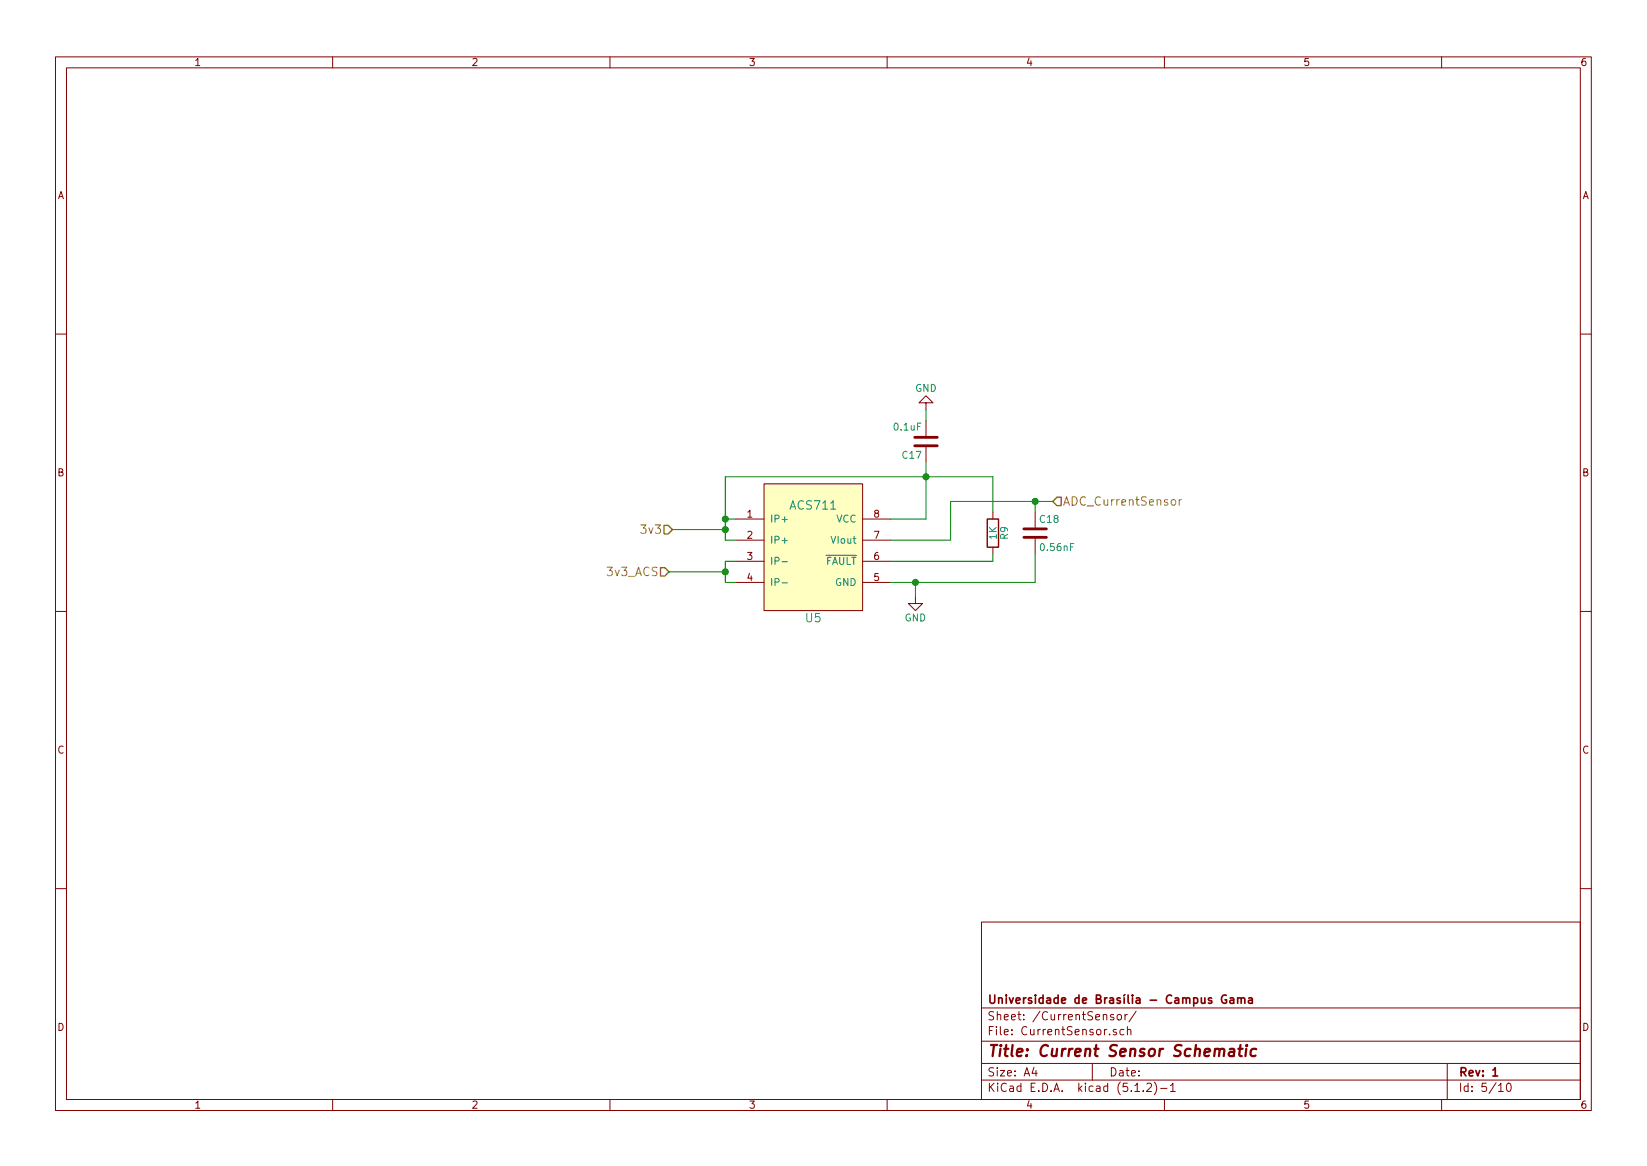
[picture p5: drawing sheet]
<svg xmlns="http://www.w3.org/2000/svg" width="297mm" height="210mm" viewBox="0 0 297 210" stroke-linecap="round" stroke-linejoin="round" font-family="sans-serif">
<g fill="none" stroke="#840000" stroke-width=".18">
<path d="M10 10.3h277v189.9h-277zM12 12.2h273v186.1h-273zM60 10.3v1.9M110 10.3v1.9M160 10.3v1.9M210 10.3v1.9M260 10.3v1.9M10 60.2h2M167 72.6h1.3l-1.3-1.2-1.3 1.2h1.3v1.3M167 75.8v2.8M285 60.2h2M132.7 93.6h5.1"/>
<path d="M132.7 97.4h5.1M137.8 87.2h17.8v22.9h-17.8zM155.6 93.6h5.1M155.6 97.4h5.1M167 80.6v2.8M179.1 92.3v1.3M179.1 98.7v1.2M186.7 92.3v2.8M186.7 97.1v2.8M10 110.3h2M132.7 101.2h5.1M132.7 105h5.1"/>
<path d="M155.6 101.2h5.1M155.6 105h5.1M165.1 107.6v1.2h1.3l-1.3 1.3-1.3-1.3h1.3M285 110.3h2M10 160.2h2M177 166.3h108v32h-108zM285 160.2h2M60 198.3v1.9M110 198.3v1.9M160 198.3v1.9M177 194.8h108M177 191.8h108"/>
<path d="M177 187.8h108M177 181.8h108M186.5 192.5l-.4 1h1M186.8 193v1M197 191.8v3M200.8 183a.37 .37 0 0 0-.5 .1v.3l.5 .1 .1 .1-.2 .3-.4-.1M201.3 185.7l-.3-.1-.2 .2v.2l.5 .2v.3h-.5M201.5 183.1l.3-.2 .4 .2v.7l-.2 .1-.5-.1zM202.7 185.7l-.4-.1-.3 .3 .1 .6h.6M202.9 182.9v1M203.3 185.7l.3-.1 .3 .1 .1 .9M203.3 182.9l-.4 .3"/>
<path d="M203.3 185.1v1.5M204.7 196.8h.8M204.9 182.3l-1.3 2M206.2 196.7v.1M206.8 195.5l.2-.2h.4l.2 .2 .1 .3-.1 .2-.8 .8h.9M208.2 195.1a1.71 1.71 0 0 1 0 2.3M209.3 196.3h1.2M210 198.3v1.9M211.1 195.8l.4-.5v1.5M211.1 196.8h.9M260 198.3v1.9M261 191.8v6.5"/>
<path d="M270.3 195.8l.4-.5v1.5M270.3 196.8h.8M271.8 195.5l.3-.2a.86 .86 0 0 1 .1 1.5 .79 .79 0 0 1-.4-1.3z"/>
</g>
<path d="M221.2 179.5a.73 .73 0 0 0-.9 .5 .73 .73 0 0 0 .5 .9l.4-.1v-.5h-.3M223.2 179.9v1M221.9 180h.5l.1 .9M222.5 180.3l-.5 .1a.29 .29 0 0 0-.2 .2 .29 .29 0 0 0 .2 .3l.5-.1M223.2 180.1l.2-.2 .4 .1 .1 .9M223.9 180.1a.36 .36 0 0 1 .3-.2 .36 .36 0 0 1 .3 .2v.8M225.2 180h.6l.1 .9M225.9 180.3l-.6 .1a.29 .29 0 0 0-.2 .2 .29 .29 0 0 0 .2 .3l.6-.1M269.2 193l.5-.5v1.5M269.2 194h.9" fill="none" stroke="#840000" stroke-width=".3"/>
<path d="M221.8 189.2h.8l-.1 1.2M222.6 189.6l-.7 .1a.4 .4 0 0 0-.3 .3 .4 .4 0 0 0 .2 .4l.7-.1M223.3 189.1h.8M223.7 188.4l-.2 1.8 .1 .1 .4 .1M224.8 189.1l-.2 1.3M224.9 188.4l-.1 .2M226.6 189.2a.68 .68 0 0 0-1 .3v.8l.3 .1 .5-.1" fill="none" stroke="#840000" stroke-width=".41"/>
<path d="M119.8 94.7h.7l.8 .8-.8 .8h-.7zM190.6 89.7h.8v1.5h-.8l-.7-.8zM119.1 102.4h.8l.7 .7-.7 .8h-.8z" fill="none" stroke="#848400" stroke-width=".25"/>
<path d="M211.3 90.2l.2-.1 .5 .1v.6l-.1 .2-.4 .1-.2-.1zM212.7 90.1v1M213.1 90.1l-.4 .3" fill="none" stroke="#848400" stroke-width=".18"/>
<path d="M165 78.9h4M165 80.4h4M184.7 96.9h4M184.7 95.4h4" fill="none" stroke="#840000" stroke-width=".51"/>
<path d="M137.8 87.2h17.8v22.9h-17.8z" fill="#ffffc2" stroke="#ffffc2" stroke-width=".18"/>
<path d="M141 101.3h1M141 105.1h1" fill="none" stroke="#008484" stroke-width=".18"/>
<path d="M167 73.9v1.9M121.3 95.5h9.5M130.8 93.6h1.9M167 83.4v10.2h-6.3M179.1 99.9v1.3h-18.4M179.1 92.3v-6.3h-48.3v11.4h1.9M186.7 99.9v5.1h-26M186.7 90.4v1.9M189.9 90.4h-18.5v7h-10.7M120.6 103.1h10.2M132.7 101.2h-1.9v3.8h1.9M165.1 105v2.6" fill="none" stroke="#008400" stroke-width=".18"/>
<g fill="#008400" stroke="#008400" stroke-width=".25">
<circle cx="130.8" cy="103.1" r=".51"/>
<circle cx="167" cy="86" r=".51"/>
<circle cx="186.7" cy="90.4" r=".51"/>
<circle cx="165.1" cy="105" r=".51"/>
<circle cx="130.8" cy="93.6" r=".51"/>
<circle cx="130.8" cy="95.5" r=".51"/>
</g>
<path d="M178.1 93.6h2v5.1h-2z" fill="none" stroke="#840000" stroke-width=".25"/>
<text font-size="2.8" fill="#840000" x="178" y="190.5">Title: Current Sensor Schematic</text>
<g font-size="2.1" fill="#008484">
<text x="142.7" y="91.9">ACS711</text>
<text x="145.3" y="112.2">U5</text>
</g>
<g font-size="2.1" fill="#848400">
<text x="191.6" y="91.2">ADC_CurrentSensor</text>
<text x="116" y="96.3">3v3</text>
<text x="109.7" y="103.9">3v3_ACS</text>
</g>
<g font-size="2.1" fill="#840000">
<text x="178" y="184">Sheet: /CurrentSensor/</text>
<text x="178" y="181">Universidade de Brasília - Campus Gama</text>
<text x="178" y="186.7">File: CurrentSensor.sch</text>
<text x="178" y="196.9">KiCad E.D.A. kicad (5.1.2)-1</text>
<text x="178" y="194.1">Size: A4</text>
<text x="200" y="194.1">Date:</text>
<text x="263" y="194.1">Rev: 1</text>
<text x="263" y="196.9">Id: 5/10</text>
</g>
<g font-size="1.8" fill="#840000">
<text x="35" y="11.9">1</text>
<text x="85" y="11.9">2</text>
<text x="135" y="11.9">3</text>
<text x="185" y="11.9">4</text>
<text x="235" y="11.9">5</text>
<text x="285" y="11.9">6</text>
<text x="10.4" y="35.9">A</text>
<text x="285.4" y="35.9">A</text>
<text x="10.4" y="85.9">B</text>
<text x="285.4" y="85.9">B</text>
<text x="134.8" y="93.3">1</text>
<text x="157.6" y="93.3">8</text>
<text x="134.8" y="97.1">2</text>
<text x="134.8" y="101">3</text>
<text x="157.6" y="101">6</text>
<text x="157.6" y="97.1">7</text>
<text x="134.8" y="104.8">4</text>
<text x="157.6" y="104.8">5</text>
<text x="10.4" y="135.9">C</text>
<text x="285.4" y="135.9">C</text>
<text x="10.4" y="185.9">D</text>
<text x="285.4" y="185.9">D</text>
<text x="35" y="199.9">1</text>
<text x="85" y="199.9">2</text>
<text x="135" y="199.9">3</text>
<text x="185" y="199.9">4</text>
<text x="235" y="199.9">5</text>
<text x="285" y="199.9">6</text>
</g>
<g font-size="1.8" fill="#008484">
<text x="165" y="70.7">GND</text>
<text x="161.3" y="77.6">0.1uF</text>
<text x="162.8" y="82.7">C17</text>
<text x="138.8" y="94.2">IP+</text>
<text x="150.8" y="94.2">VCC</text>
<text x="187.6" y="94.3">C18</text>
<text x="138.8" y="98">IP+</text>
<text x="138.8" y="101.8">IP-</text>
<text x="148.8" y="101.8">FAULT</text>
<text x="150.1" y="98">VIout</text>
<text x="179.8" y="97.3" transform="rotate(-90 179.8 97.3)">1K</text>
<text x="181.8" y="97.3" transform="rotate(-90 181.8 97.3)">R9</text>
<text x="187.8" y="99.4">0.56nF</text>
<text x="138.8" y="105.7">IP-</text>
<text x="150.6" y="105.7">GND</text>
<text x="163.1" y="112.1">GND</text>
</g>
</svg>
